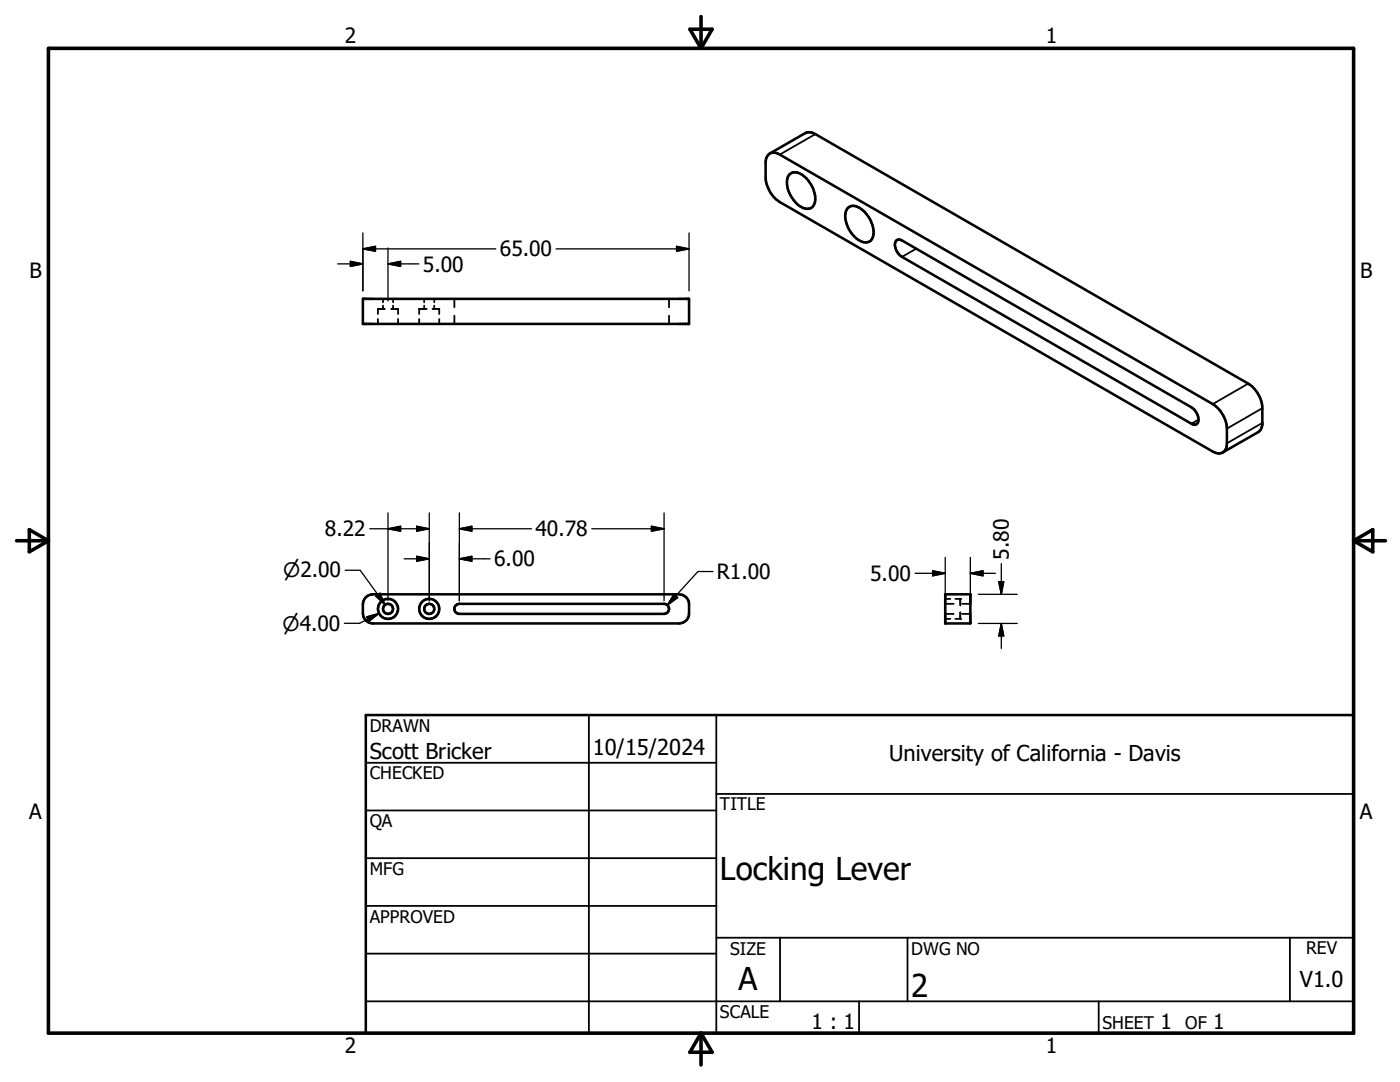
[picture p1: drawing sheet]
<svg xmlns="http://www.w3.org/2000/svg" width="279mm" height="216mm" viewBox="0 0 279 216" stroke-linecap="round" stroke-linejoin="round" font-family="sans-serif">
<g fill="none" stroke="#000" stroke-width=".51">
<path d="M153.3 30.9a1.81 1.81 0 0 1 2.3-.1l86.4 49.8a6.2 6.2 0 0 1 2.9 4.9v3a1.73 1.73 0 0 1-.9 1.8 1.73 1.73 0 0 1-2-.2l-86.4-49.8a6.3 6.3 0 0 1-2.8-4.9v-3.3l.2-.7zM153.6 30.6l7.3-4.1 .9-.1 .9 .4 86.4 49.7a6.2 6.2 0 0 1 2.8 4.9v3.3l-.3 .9-.3 .5-7.3 4.2M157.6 34.8a2.23 2.23 0 0 1 3.1 .5 5.4 5.4 0 0 1 1.7 5.6 1.8 1.8 0 0 1-2.8 .2 5.8 5.8 0 0 1-2.4-5.8zM72.4 59.6h65.1v5h-65.1zM169.2 41.5a2.2 2.2 0 0 1 3.1 .5 5.2 5.2 0 0 1 1.8 5.6 1.82 1.82 0 0 1-2.9 .2 5.9 5.9 0 0 1-2.4-5.5zM178.9 48l.6-.2 .5 .2 57.8 33.3a2.69 2.69 0 0 1 1.2 3.1l-.5 .3-.7-.2-57.8-33.2a2.7 2.7 0 0 1-1.2-3.2zM73.1 119.1l.6-.4 .7-.1h61.1a2.02 2.02 0 0 1 2 2v1.8a1.98 1.98 0 0 1-2 2h-61.1a2.02 2.02 0 0 1-2-2l.1-2.2 .2-.6zM188.6 118.6h5.1v5.8h-5.1zM91 120.7l.7-.2h40.8a1 1 0 0 1 1 1 1 1 0 0 1-1 1h-40.8a1 1 0 0 1-1-.6 1 1 0 0 1 .3-1.2zM73 142.7h197.1v63.5h-197.1z"/>
<circle cx="77.4" cy="121.5" r="1"/>
<circle cx="77.4" cy="121.5" r="2"/>
<circle cx="85.7" cy="121.5" r="2"/>
<circle cx="85.7" cy="121.5" r="1.01"/>
</g>
<g fill="none" stroke="#000" stroke-width=".36">
<path d="M162.7 26.8l-7.1 4M76.4 59.6v.7M78.4 59.6v.7M84.7 59.6v.7M86.7 59.6v.7M90.7 59.6v1.7M133.5 59.6v1.7M182.8 49.6l-2.8 1.7M75.4 63.6v1M76.4 61v.6M76.8 61.6h-1.4v1.1M78.1 61.6h1.3v1.1"/>
<path d="M78.4 61v.6M79.4 63.6v1M83.7 63.6v1M84.7 61v.6M85 61.6h-1.3v1.1M86.3 61.6h1.4v1.1M86.7 61v.6M87.7 63.6v1M90.7 63v1.6M133.5 63v1.6M249.1 76.5l-7.1 4.1M239.2 83.7l-1.4 .8"/>
<path d="M251.9 84.4l-7 4.1M251.9 81.4l-7 4.1M188.6 119.5h1.1M190.7 119.5h.9v1.3M188.6 123.5h1.1M188.6 122.5h1.7M188.6 120.5h1.7M191.6 122.2v1.3h-.9M192 122.5h1.7M192 120.5h1.7M73 152.2h70M117.5 142.7v63.5"/>
<path d="M143 158.4h127.1M143 142.7v63.5M73 161.7h70M73 171.2h70M73 180.8h70M73 190.3h70M73 199.8h197.1M143 187.1h127.1M155.7 187.1v12.7M171.4 199.8v6.4M181.1 187.1v12.7M219.3 199.8v6.4"/>
<path d="M257.4 187.1v12.7"/>
</g>
<g fill="#000">
<circle cx="85" cy="61.6" r=".18"/>
<circle cx="191.6" cy="119.5" r=".18"/>
<circle cx="191.6" cy="123.5" r=".18"/>
</g>
<path d="M9.7 9.6h260.4v196.6h-260.4zM137.7 5.8h4.4l-2.2 3.8zM139.9 3.3v6.3M3.3 107.9h6.4M5.8 105.7l3.9 2.2-3.9 2.2zM270.1 107.9h6.4M270.1 107.9l3.9-2.2v4.4zM139.9 206.2v6.3M139.9 206.2l2.2 3.8h-4.4z" fill="none" stroke="#000" stroke-width=".71"/>
<g fill="none" stroke="#000" stroke-width=".25">
<path d="M67.4 52.7h5M69.9 52.1l2.5 .6-2.5 .5zM72.4 49.7h26.5M72.4 49.7l2.5-.5v.9zM72.4 46.5v11.5M77.4 52.7l2.5-.6v1.1zM77.4 49.5v10.5M77.4 52.7h6.2M111 49.7h26.5M135 49.2l2.5 .5-2.5 .4zM137.5 46.5v11.5M68.9 113.8h3l4.9 6.9"/>
<path d="M73.8 105.5h11.9M75 118.9l.8-.5 1 2.3zM77.4 105.5l2.5-.5v1zM77.4 102.3v17.5M80.7 111.5h5M83.2 105l2.5 .5-2.5 .5zM83.2 111l2.5 .5-2.5 .5zM85.7 102.3v17.6M91.7 105.5h14.4M91.7 105.5l2.5-.5v1zM91.7 111.5l2.5-.5v1zM91.7 102.3v17.6"/>
<path d="M91.7 111.5h6.1M118.1 105.5h14.4M130 105l2.5 .5-2.5 .5zM132.5 102.3v17.6M134.5 118.6l.7 .6-2 1.5zM142.3 114h-3l-6.1 6.7M182.6 114.4h6M186.1 113.9l2.5 .5-2.5 .5zM188.6 111.2v9.6M193.7 114.4h5M193.7 114.4l2.5-.5v1zM193.7 111.2v9.6"/>
<path d="M195.3 118.6h7.7M199.3 116.1h1l-.5 2.5zM199.8 112.5v6.1M73.2 123.1l2.4-.7-2 1.6zM75.6 122.4l-3.8 2h-3.1M195.3 124.4h7.7M199.8 124.4v5M199.8 124.4l.5 2.5h-1z"/>
</g>
<g fill="#000" stroke="#000" stroke-width=".25">
<path d="M69.9 52.1l2.5 .6-2.5 .5zM72.4 49.7l2.5-.5v.9zM77.4 52.7l2.5-.6v1.1zM135 49.2l2.5 .5-2.5 .4zM75 118.9l.8-.5 1 2.3zM77.4 105.5l2.5-.5v1zM83.2 105l2.5 .5-2.5 .5zM83.2 111l2.5 .5-2.5 .5zM91.7 105.5l2.5-.5v1zM91.7 111.5l2.5-.5v1zM130 105l2.5 .5-2.5 .5zM134.5 118.6l.7 .6-2 1.5z"/>
<path d="M186.1 113.9l2.5 .5-2.5 .5zM193.7 114.4l2.5-.5v1zM199.3 116.1h1l-.5 2.5zM73.2 123.1l2.4-.7-2 1.6zM199.8 124.4l.5 2.5h-1z"/>
</g>
<g font-size="6.3">
<text x="143.7" y="175.6">Locking Lever</text>
<text x="147.4" y="197.6">A</text>
<text x="181.9" y="199">2</text>
</g>
<g font-size="4.4">
<text x="73.8" y="151.4">Scott Bricker</text>
<text x="118.3" y="150.7">10/15/2024</text>
<text x="177.5" y="151.8">University of California - Davis</text>
<text x="259.4" y="196.9">V1.0</text>
</g>
<g font-size="4.2">
<text x="68.8" y="8.7">2</text>
<text x="208.7" y="8.7">1</text>
<text x="99.8" y="51.2">65.00</text>
<text x="5.9" y="55.5">B</text>
<text x="84.4" y="54.2">5.00</text>
<text x="271.4" y="55.5">B</text>
<text x="64.9" y="107">8.22</text>
<text x="106.9" y="107">40.78</text>
<text x="98.6" y="113">6.00</text>
<text x="201.3" y="111.7" transform="rotate(-90 201.3 111.7)">5.80</text>
<text x="143.1" y="115.6">R1.00</text>
<text x="173.7" y="115.9">5.00</text>
<text x="5.8" y="163.4">A</text>
<text x="271.4" y="163.4">A</text>
<text x="162" y="205.4">1 : 1</text>
<text x="231.6" y="205.3">1</text>
<text x="242.1" y="205.3">1</text>
<text x="68.8" y="210.2">2</text>
<text x="208.7" y="210.2">1</text>
</g>
<g font-size="4">
<text x="56.5" y="115.2">n2.00</text>
<text x="56.4" y="125.8">n4.00</text>
</g>
<g font-size="3.5">
<text x="73.8" y="146">DRAWN</text>
<text x="73.8" y="155.5">CHECKED</text>
<text x="143.7" y="161.7">TITLE</text>
<text x="73.8" y="165.1">QA</text>
<text x="73.8" y="174.6">MFG</text>
<text x="73.8" y="184.1">APPROVED</text>
<text x="145.7" y="190.5">SIZE</text>
<text x="181.9" y="190.5">DWG NO</text>
<text x="260.6" y="190.4">REV</text>
<text x="143.7" y="203.1">SCALE</text>
<text x="220" y="205.3">SHEET</text>
<text x="236.5" y="205.3">OF</text>
</g>
</svg>
